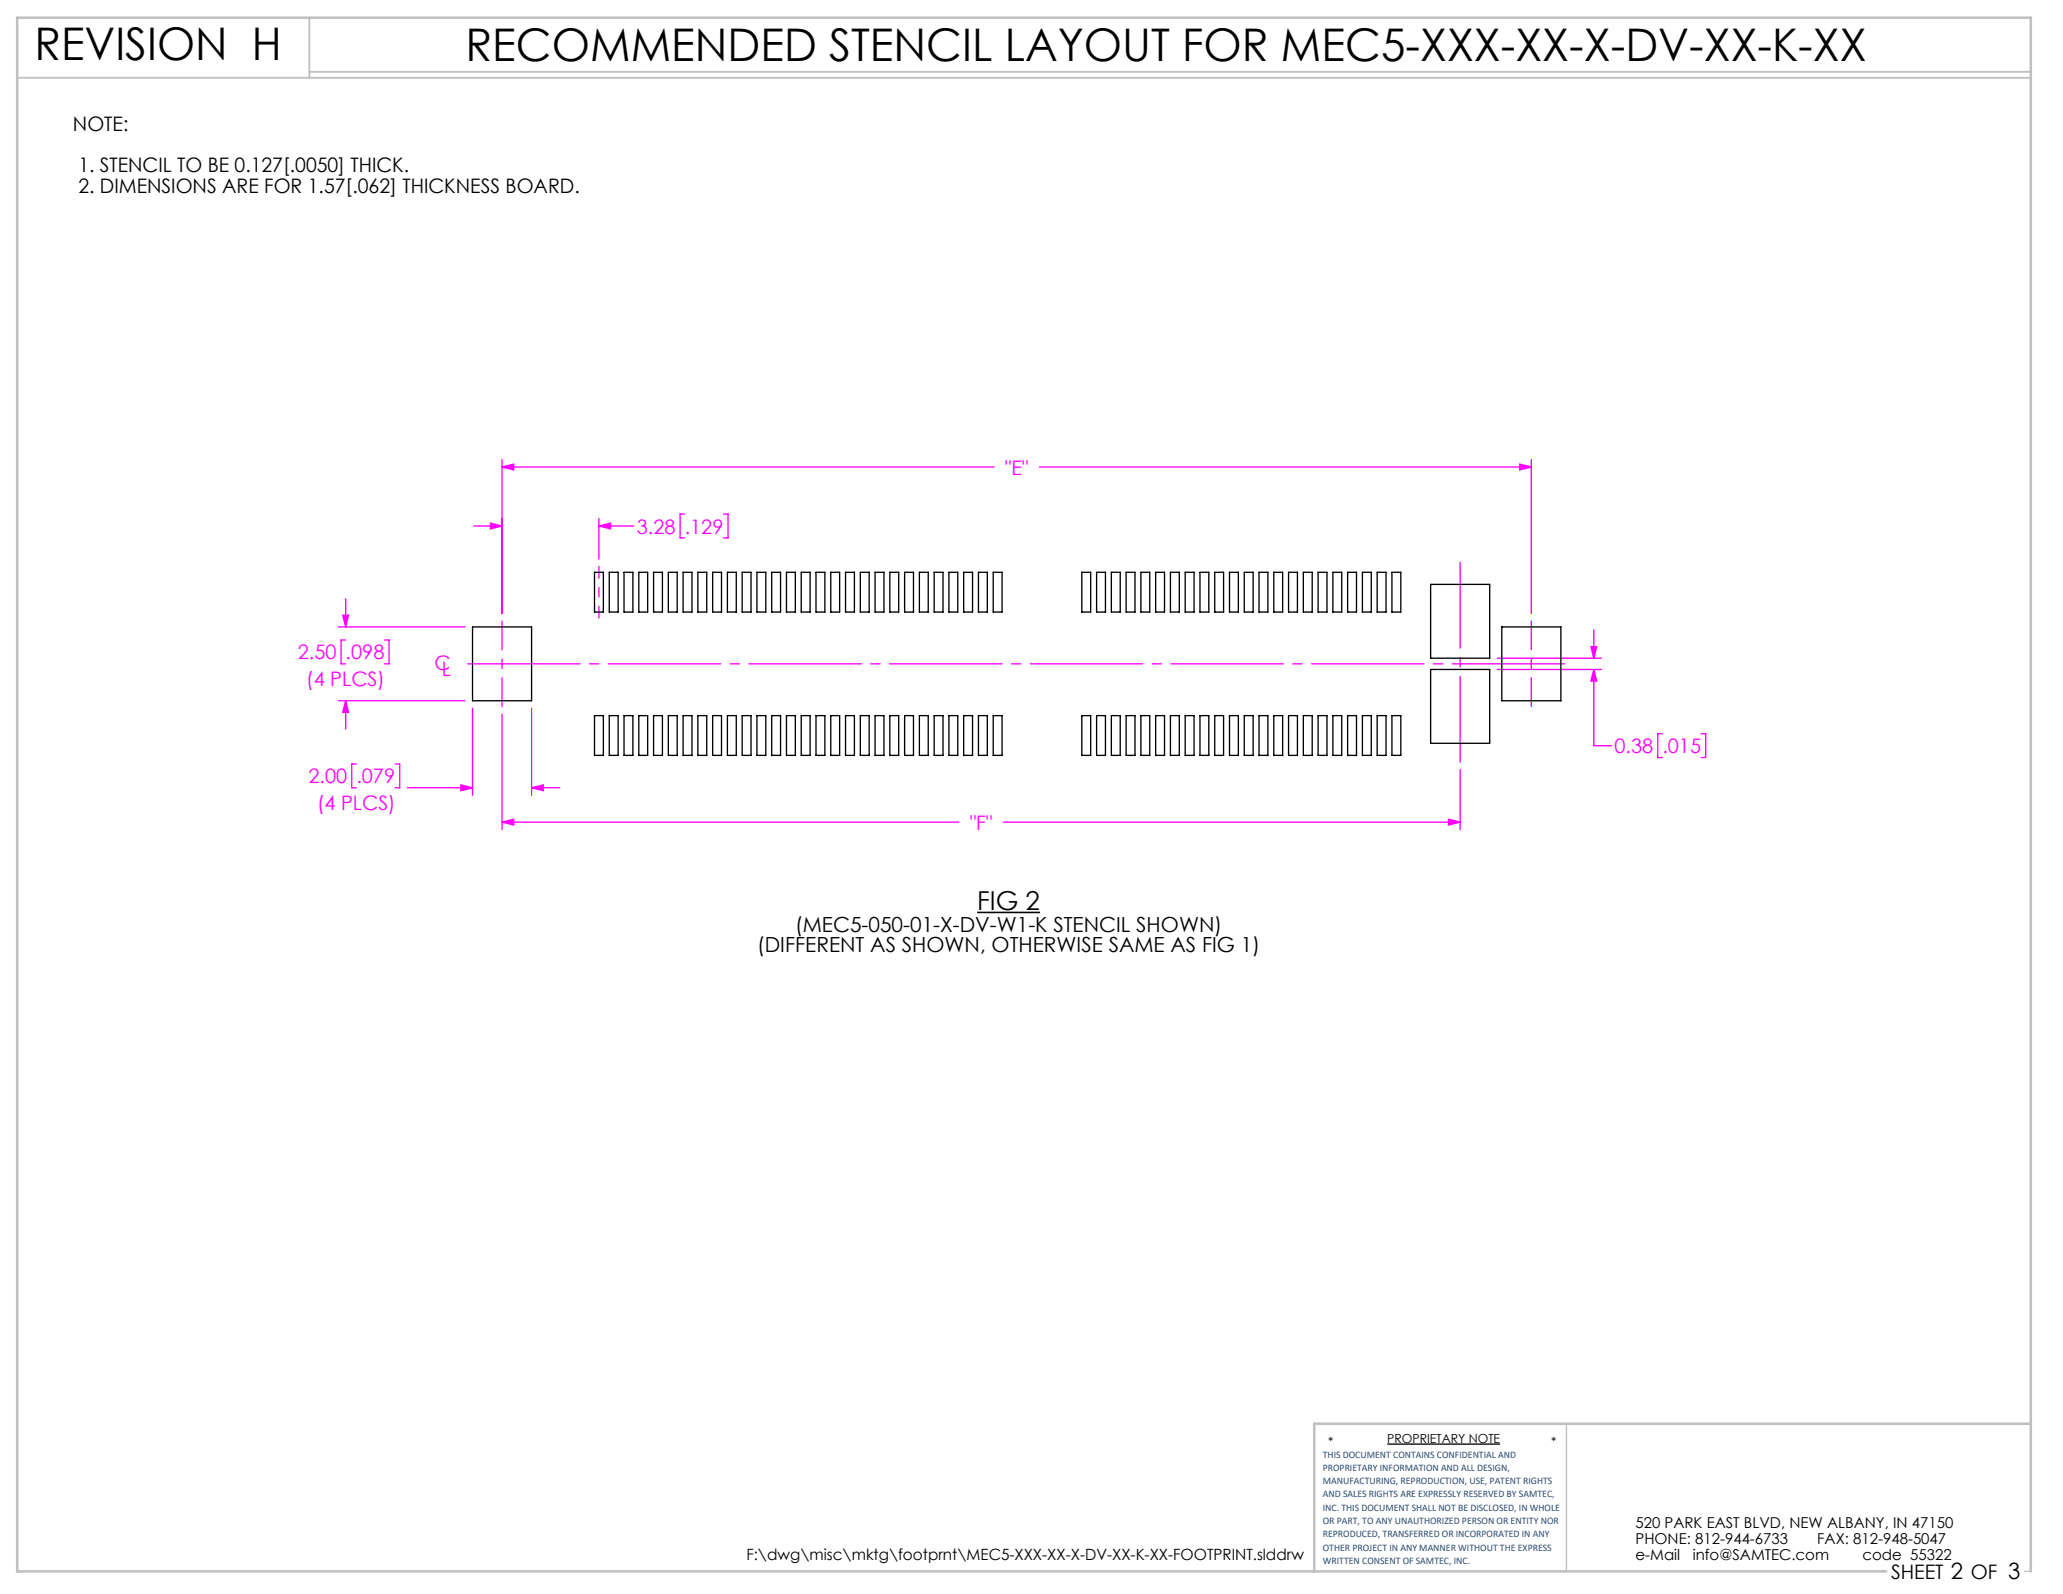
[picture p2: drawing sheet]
<svg xmlns="http://www.w3.org/2000/svg" width="279mm" height="216mm" viewBox="0 0 279 216" stroke-linecap="round" stroke-linejoin="round" font-family="sans-serif">
<path d="M187.9 195.6h15.3" fill="none" stroke="#000" stroke-width=".18"/>
<path d="M212.2 192.8v20M274.2 212.8h.8" fill="none" stroke="#c0c0c0" stroke-width=".18"/>
<path d="M2.3 10.5h272.7M41.9 2.4v8.1M41.9 9.7h233.1" fill="none" stroke="#c0c0c0" stroke-width=".25"/>
<path d="M275 192.8h-97v20M255.5 212.8h-253.2v-210.4h272.7v210.4" fill="none" stroke="#c0c0c0" stroke-width=".35"/>
<path d="M132.3 123.6h8.6" fill="none" stroke="#000" stroke-width=".21"/>
<g fill="none" stroke="#f0f" stroke-width=".18">
<path d="M64.2 71.2h3.8M66.4 70.9l1.6 .3-1.6 .4zM68 63.3l1.6-.4v.7zM68 62.2v20.9M68 63.3h66.6M81.1 71.2l1.6-.3v.7zM81.1 70.2v5.5M81.1 71.2h4.7M92.7 69.6h-.6v3.3h.6M98 69.6h.6v3.3h-.6M140.8 63.3h66.6M205.8 62.9l1.6 .4-1.6 .3z"/>
<path d="M207.4 62.2v20.9M45.8 84.9h17.2M45.8 94.9h17.2M46.4 83.3h.8l-.4 1.6zM46.8 94.9l.4 1.6h-.8zM46.8 86.7h-.6v3.2h.6M46.8 81.1v3.8M46.8 94.9v3.8M52.1 86.7h.6v3.2h-.6M64 95.9v11.8M68 96.7v15.7M72 95.9v11.8"/>
<path d="M202.8 90.7h14.1M202.8 89.2h14.1M215.5 87.6h.7l-.3 1.6zM215.9 90.7l.3 1.6h-.7zM215.9 90.7v10.3h2.3M215.9 85.3v3.9M225.1 99.4h-.6v3.2h.6M230.4 99.4h.6v3.2h-.6M48.3 103.5h-.7v3.2h.7M53.5 103.5h.6v3.2h-.6M55.2 106.7h8.8M62.4 106.3l1.6 .4-1.6 .4z"/>
<path d="M68 111.4l1.6-.4v.7zM68 111.4h61.9M72 106.7l1.6-.4v.8zM72 106.7h3.8M135.9 111.4h61.9M196.2 111l1.6 .4-1.6 .3zM197.8 104.2v8.2"/>
</g>
<path d="M62.3 89.9h150.6" fill="none" stroke="#f0f" stroke-width=".18" stroke-dasharray="15.2 1.3 1.3 1.3" stroke-dashoffset="-1"/>
<path d="M68 84.1v11.6M207.4 95.7v-11.6" fill="none" stroke="#f0f" stroke-width=".18" stroke-dasharray="15.2 1.3 1.3 1.3" stroke-dashoffset="11.4"/>
<path d="M197.8 103.2v-27" fill="none" stroke="#f0f" stroke-width=".18" stroke-dasharray="15.2 1.3 1.3 1.3" stroke-dashoffset="3.6"/>
<path d="M81.1 83.7v-7" fill="none" stroke="#f0f" stroke-width=".18" stroke-dasharray="15.2 1.3 1.3 1.3" stroke-dashoffset="13.7"/>
<path d="M46.4 83.3h.8l-.4 1.6zM46.8 94.9l.4 1.6h-.8zM62.4 106.3l1.6 .4-1.6 .4zM72 106.7l1.6-.4v.8zM68 63.3l1.6-.4v.7zM205.8 62.9l1.6 .4-1.6 .3zM66.4 70.9l1.6 .3-1.6 .4zM81.1 71.2l1.6-.3v.7zM215.9 90.7l.3 1.6h-.7zM215.5 87.6h.7l-.3 1.6zM196.2 111l1.6 .4-1.6 .3zM68 111.4l1.6-.4v.7z" fill="#f0f"/>
<g fill="none" stroke="#000" stroke-width=".18">
<path d="M80.5 77.5h1.2v5.4h-1.2zM82.5 77.5h1.2v5.4h-1.2zM84.5 77.5h1.2v5.4h-1.2zM86.5 77.5h1.2v5.4h-1.2zM88.5 77.5h1.2v5.4h-1.2zM90.5 77.5h1.2v5.4h-1.2zM92.5 77.5h1.2v5.4h-1.2zM94.5 77.5h1.2v5.4h-1.2zM96.5 77.5h1.2v5.4h-1.2zM98.5 77.5h1.2v5.4h-1.2zM100.5 77.5h1.2v5.4h-1.2zM102.5 77.5h1.2v5.4h-1.2z"/>
<path d="M104.5 77.5h1.2v5.4h-1.2zM106.5 77.5h1.2v5.4h-1.2zM108.5 77.5h1.2v5.4h-1.2zM110.5 77.5h1.2v5.4h-1.2zM112.5 77.5h1.2v5.4h-1.2zM114.5 77.5h1.2v5.4h-1.2zM116.5 77.5h1.2v5.4h-1.2zM118.5 77.5h1.2v5.4h-1.2zM120.5 77.5h1.2v5.4h-1.2zM122.5 77.5h1.2v5.4h-1.2zM124.5 77.5h1.2v5.4h-1.2zM126.5 77.5h1.2v5.4h-1.2z"/>
<path d="M128.5 77.5h1.2v5.4h-1.2zM130.5 77.5h1.2v5.4h-1.2zM132.5 77.5h1.2v5.4h-1.2zM134.5 77.5h1.2v5.4h-1.2zM146.5 77.5h1.2v5.4h-1.2zM148.5 77.5h1.2v5.4h-1.2zM150.5 77.5h1.2v5.4h-1.2zM152.5 77.5h1.2v5.4h-1.2zM154.5 77.5h1.2v5.4h-1.2zM156.5 77.5h1.2v5.4h-1.2zM158.5 77.5h1.2v5.4h-1.2zM160.5 77.5h1.2v5.4h-1.2z"/>
<path d="M162.5 77.5h1.2v5.4h-1.2zM164.5 77.5h1.2v5.4h-1.2zM166.5 77.5h1.2v5.4h-1.2zM168.5 77.5h1.2v5.4h-1.2zM170.5 77.5h1.2v5.4h-1.2zM172.5 77.5h1.2v5.4h-1.2zM174.5 77.5h1.2v5.4h-1.2zM176.5 77.5h1.2v5.4h-1.2zM178.5 77.5h1.2v5.4h-1.2zM180.5 77.5h1.2v5.4h-1.2zM182.5 77.5h1.2v5.4h-1.2zM184.5 77.5h1.2v5.4h-1.2z"/>
<path d="M186.5 77.5h1.2v5.4h-1.2zM188.5 77.5h1.2v5.4h-1.2zM193.8 79.2h8v10h-8zM64 84.9h8v10h-8zM80.5 96.9h1.2v5.4h-1.2zM82.5 96.9h1.2v5.4h-1.2zM84.5 96.9h1.2v5.4h-1.2zM86.5 96.9h1.2v5.4h-1.2zM88.5 96.9h1.2v5.4h-1.2zM90.5 96.9h1.2v5.4h-1.2zM92.5 96.9h1.2v5.4h-1.2zM94.5 96.9h1.2v5.4h-1.2z"/>
<path d="M96.5 96.9h1.2v5.4h-1.2zM98.5 96.9h1.2v5.4h-1.2zM100.5 96.9h1.2v5.4h-1.2zM102.5 96.9h1.2v5.4h-1.2zM104.5 96.9h1.2v5.4h-1.2zM106.5 96.9h1.2v5.4h-1.2zM108.5 96.9h1.2v5.4h-1.2zM110.5 96.9h1.2v5.4h-1.2zM112.5 96.9h1.2v5.4h-1.2zM114.5 96.9h1.2v5.4h-1.2zM116.5 96.9h1.2v5.4h-1.2zM118.5 96.9h1.2v5.4h-1.2z"/>
<path d="M120.5 96.9h1.2v5.4h-1.2zM122.5 96.9h1.2v5.4h-1.2zM124.5 96.9h1.2v5.4h-1.2zM126.5 96.9h1.2v5.4h-1.2zM128.5 96.9h1.2v5.4h-1.2zM130.5 96.9h1.2v5.4h-1.2zM132.5 96.9h1.2v5.4h-1.2zM134.5 96.9h1.2v5.4h-1.2zM146.5 96.9h1.2v5.4h-1.2zM148.5 96.9h1.2v5.4h-1.2zM150.5 96.9h1.2v5.4h-1.2zM152.5 96.9h1.2v5.4h-1.2z"/>
<path d="M154.5 96.9h1.2v5.4h-1.2zM156.5 96.9h1.2v5.4h-1.2zM158.5 96.9h1.2v5.4h-1.2zM160.5 96.9h1.2v5.4h-1.2zM162.5 96.9h1.2v5.4h-1.2zM164.5 96.9h1.2v5.4h-1.2zM166.5 96.9h1.2v5.4h-1.2zM168.5 96.9h1.2v5.4h-1.2zM170.5 96.9h1.2v5.4h-1.2zM172.5 96.9h1.2v5.4h-1.2zM174.5 96.9h1.2v5.4h-1.2zM176.5 96.9h1.2v5.4h-1.2z"/>
<path d="M178.5 96.9h1.2v5.4h-1.2zM180.5 96.9h1.2v5.4h-1.2zM182.5 96.9h1.2v5.4h-1.2zM184.5 96.9h1.2v5.4h-1.2zM186.5 96.9h1.2v5.4h-1.2zM188.5 96.9h1.2v5.4h-1.2zM193.8 90.7h8v10h-8zM203.4 84.9h8v10h-8z"/>
</g>
<g font-size="6.1">
<text x="4.7" y="8.2">REVISION H</text>
<text x="63" y="8.3">RECOMMENDED STENCIL LAYOUT FOR MEC5-XXX-XX-X-DV-XX-K-XX</text>
</g>
<text font-size="3.5" x="132.3" y="123.2">FIG 2</text>
<g font-size="2.8">
<text x="102.5" y="129">(DIFFERENT AS SHOWN, OTHERWISE SAME AS FIG 1)</text>
<text x="107.7" y="126.2">(MEC5-050-01-X-DV-W1-K STENCIL SHOWN)</text>
</g>
<g font-size="2.7">
<text x="9.9" y="17.7">NOTE:</text>
<text x="10.6" y="23.4">1. STENCIL TO BE 0.127[.0050] THICK.</text>
<text x="10.6" y="26.2">2. DIMENSIONS ARE FOR 1.57[.062] THICKNESS BOARD.</text>
<text x="256.1" y="213.9">SHEET 2 OF 3</text>
</g>
<g font-size="2.7" fill="#f0f">
<text x="136.1" y="64.3">&quot;E&quot;</text>
<text x="86.2" y="72.3">3.28</text>
<text x="92.7" y="72.3">.129</text>
<text x="40.3" y="89.3">2.50</text>
<text x="46.8" y="89.3">.098</text>
<text x="41.5" y="93">(4 PLCS)</text>
<text x="58.9" y="90.8">C</text>
<text x="59.8" y="91.6">L</text>
<text x="41.8" y="106.1">2.00</text>
<text x="48.3" y="106.1">.079</text>
<text x="218.6" y="102">0.38</text>
<text x="225.1" y="102">.015</text>
<text x="42.9" y="109.8">(4 PLCS)</text>
<text x="131.4" y="112.4">&quot;F&quot;</text>
</g>
<text font-size="2.1" x="101.1" y="211.3">F:\dwg\misc\mktg\footprnt\MEC5-XXX-XX-X-DV-XX-K-XX-FOOTPRINT.slddrw</text>
<g font-size="2">
<text x="221.5" y="207">520 PARK EAST BLVD, NEW ALBANY, IN 47150</text>
<text x="221.5" y="209.2">PHONE: 812-944-6733</text>
<text x="246.1" y="209.2">FAX: 812-948-5047</text>
<text x="221.5" y="211.3">e-Mail</text>
<text x="229.3" y="211.3">info@SAMTEC.com</text>
<text x="252.2" y="211.3">code 55322</text>
</g>
<g font-size="1.7">
<text x="179.9" y="195.8">*</text>
<text x="187.9" y="195.4">PROPRIETARY NOTE</text>
<text x="210.1" y="195.8">*</text>
</g>
<g font-size="1.4" fill="#1f497d">
<text x="179.2" y="197.4">THIS DOCUMENT CONTAINS CONFIDENTIAL AND</text>
<text x="179.2" y="199.2">PROPRIETARY INFORMATION AND ALL DESIGN,</text>
<text x="179.2" y="201">MANUFACTURING, REPRODUCTION, USE, PATENT RIGHTS</text>
<text x="179.2" y="202.8">AND SALES RIGHTS ARE EXPRESSLY RESERVED BY SAMTEC,</text>
<text x="179.2" y="204.6">INC. THIS DOCUMENT SHALL NOT BE DISCLOSED, IN WHOLE</text>
<text x="179.2" y="206.4">OR PART, TO ANY UNAUTHORIZED PERSON OR ENTITY NOR</text>
<text x="179.2" y="208.2">REPRODUCED, TRANSFERRED OR INCORPORATED IN ANY</text>
<text x="179.2" y="210">OTHER PROJECT IN ANY MANNER WITHOUT THE EXPRESS</text>
<text x="179.2" y="211.8">WRITTEN CONSENT OF SAMTEC, INC.</text>
</g>
</svg>
